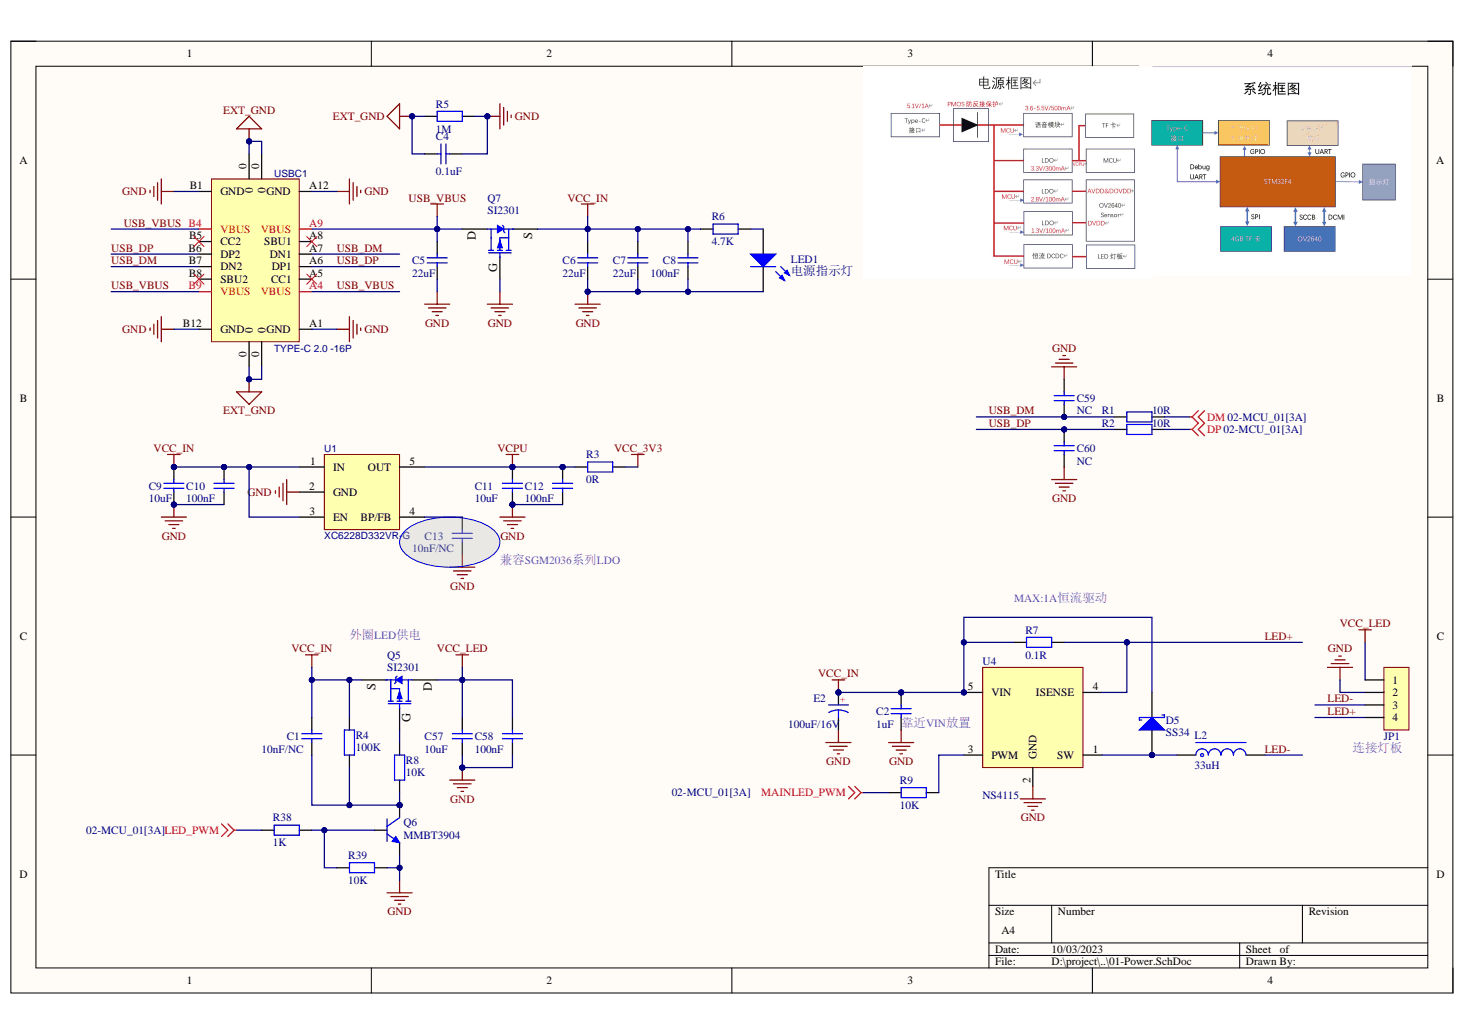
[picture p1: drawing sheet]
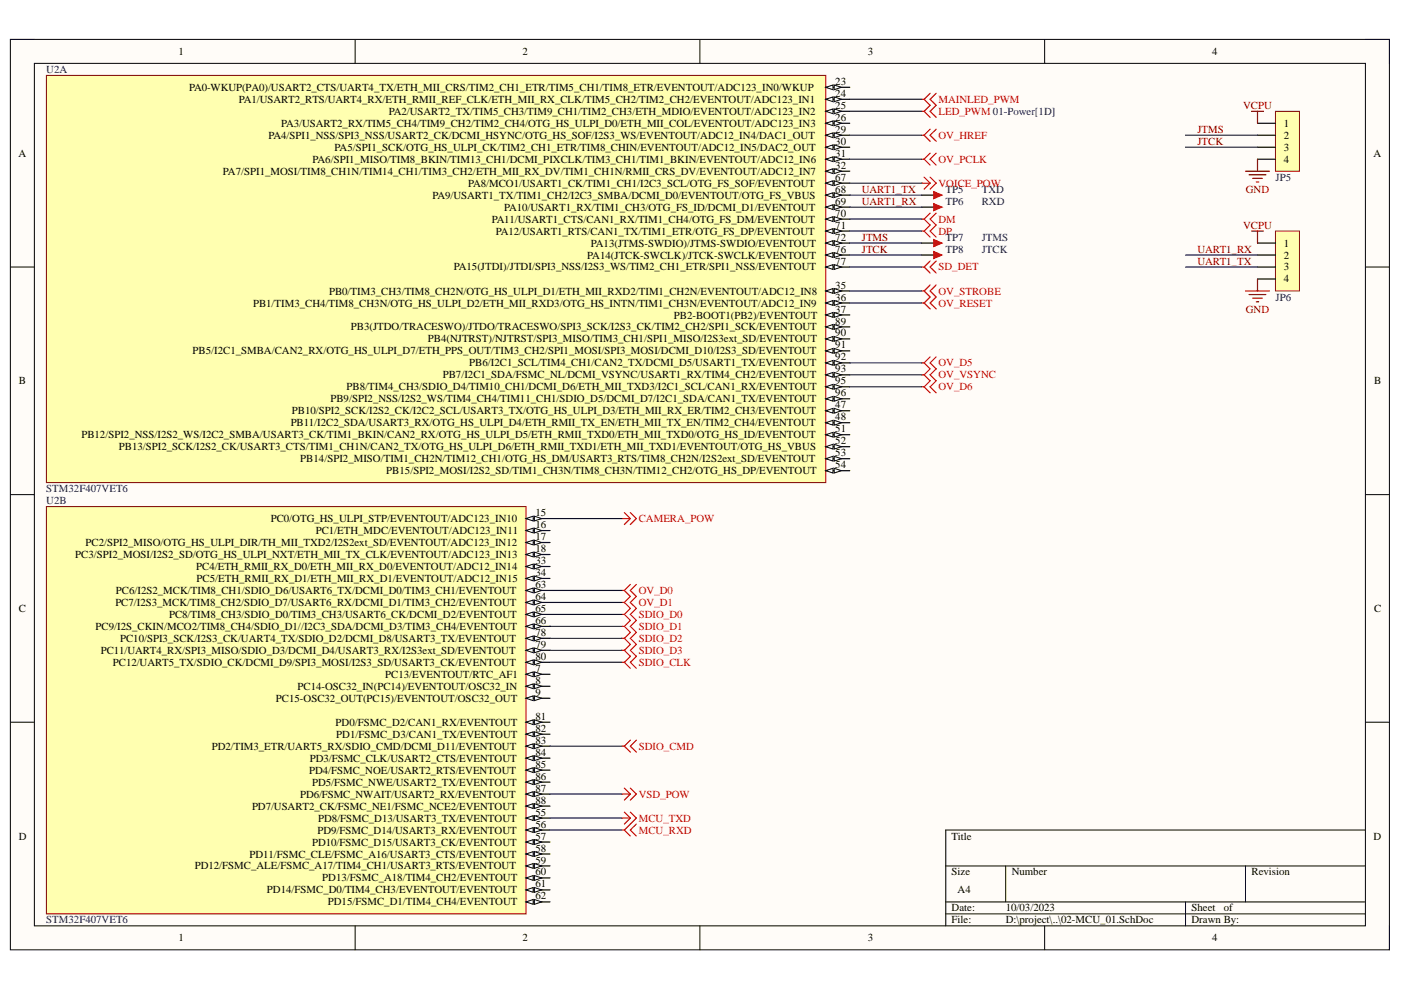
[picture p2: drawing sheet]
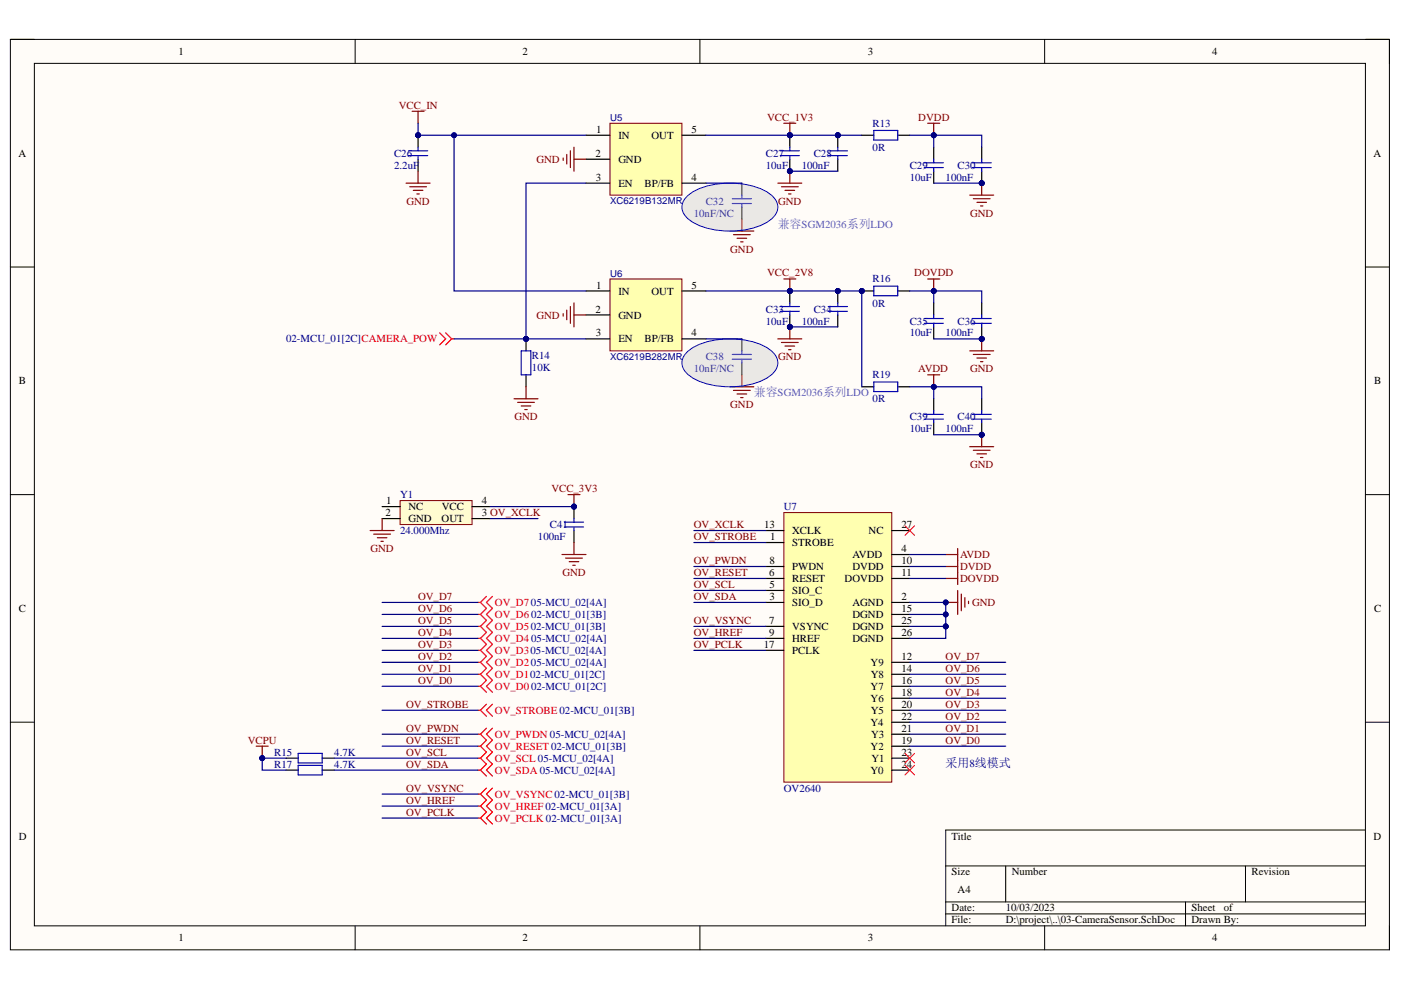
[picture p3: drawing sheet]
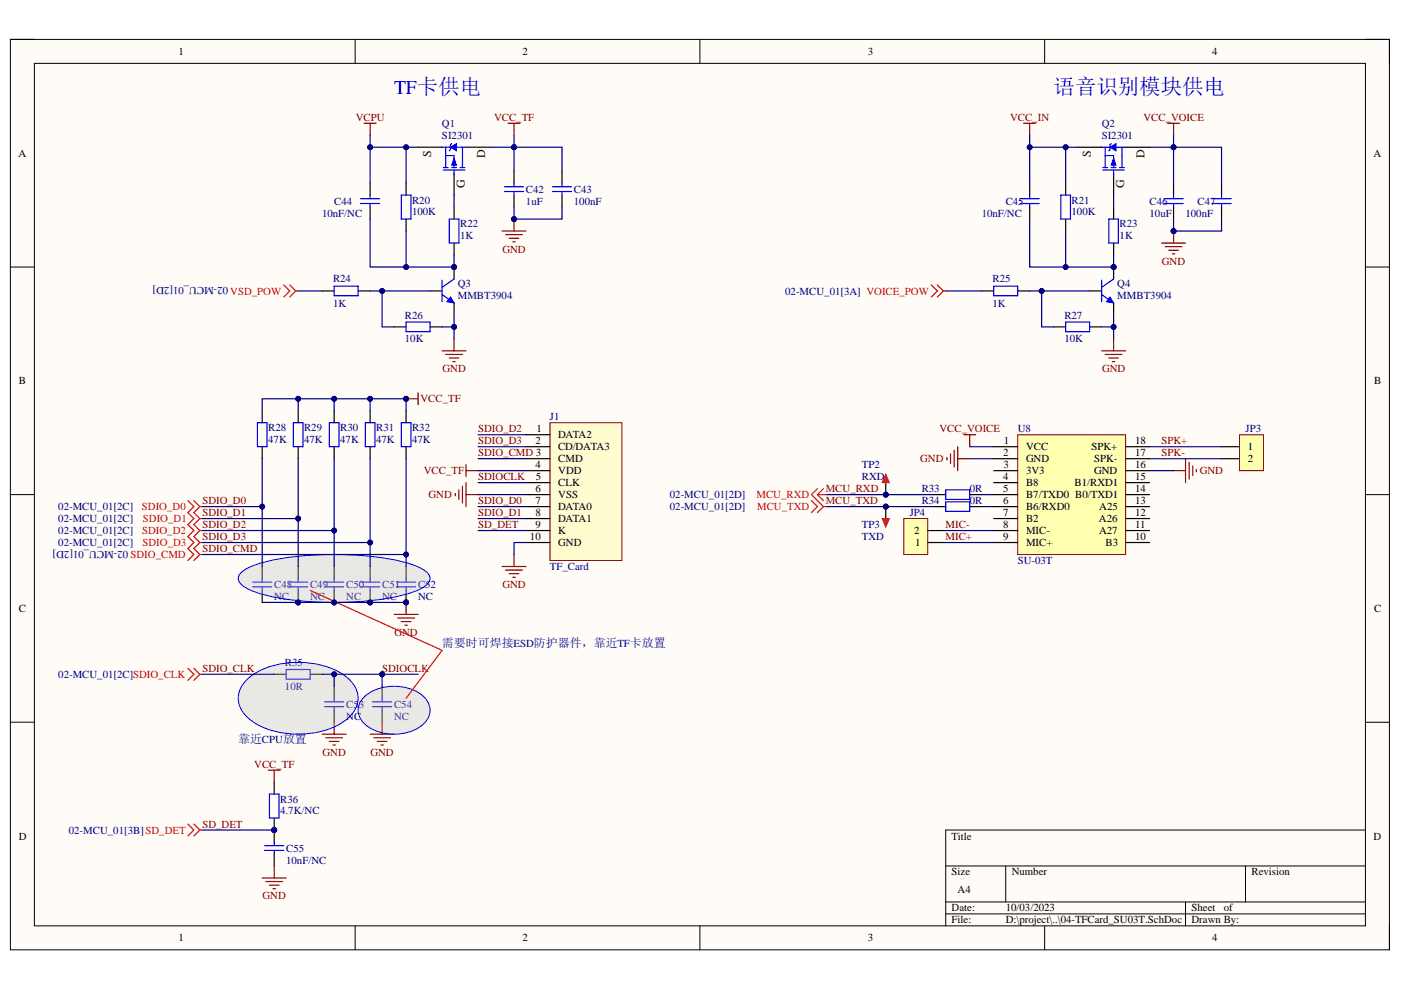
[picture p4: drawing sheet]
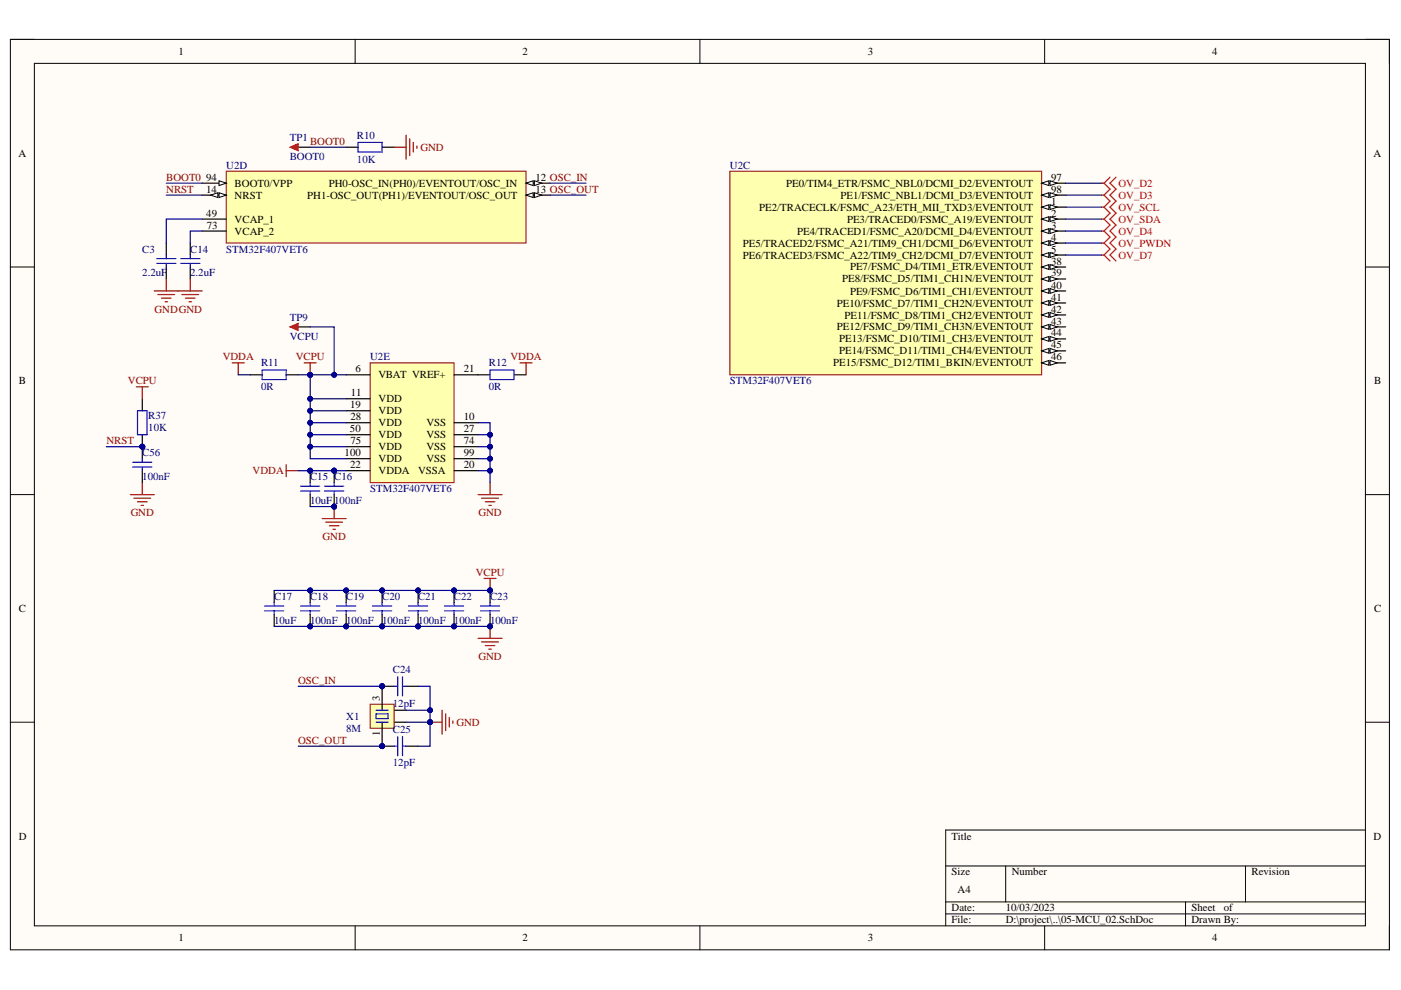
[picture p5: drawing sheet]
# Altium project CameraMainBoard.PrjPcb
5 sheets, 131 parts. Net scope: global (net labels, ports and power ports of the same name join across sheets).
Board file: Camera-M-PCB.PcbDoc
Sheets:
  01-Power.SchDoc
  02-MCU_01.SchDoc
  03-CameraSensor.SchDoc
  04-TFCard_SU03T.SchDoc
  05-MCU_02.SchDoc

## Sheet 01-Power.SchDoc
size A4; SheetNumber: 1; SheetTotal: 5

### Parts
C1  10nF/NC  [C0603_M]
C2  1uF  [C0603_M]
C4  0.1uF  [C0603_M]
C5  22uF  [C0805_M]
C6  22uF  [C0805_M]
C7  22uF  [C0805_M]
C8  100nF  [C0603_M]
C9  10uF  [C0603_M]
C10  100nF  [C0603_M]
C11  10uF  [C0603_M]
C12  100nF  [C0603_M]
C13  10nF/NC  [C0603_M]
C57  10uF  [C0603_M]
C58  100nF  [C0603_M]
C59  NC  [C0402_L]
C60  NC  [C0402_L]
D5  SS34  [SMA]
E2  100uF/16V  [CS 6*6 - B]
JP1  HDR-1X4  [MX1.25-L-4P]  (value not drawn)
L2  33uH  [CDRH74]
LED1  电源指示灯  [LED0603_G]
Q5  SI2301  [SOT23-3N]
Q6  MMBT3904  [SOT23-3N]
Q7  SI2301  [SOT23-3N]
R1  10R  [R0402_M]
R2  10R  [R0402_M]
R3  0R  [R0603_M]
R4  100K  [R0603_M]
R5  1M  [R0603_M]
R6  4.7K  [R0402_M]
R7  0.1R  [R1206_M]
R8  10K  [R0603_M]
R9  10K  [R0603_M]
R38  1K  [R0603_M]
R39  10K  [R0603_M]
U1  XC6228D332VR-G  [SOT-23-5]
U4  NS4115  [SOT89-5M]
USBC1  TYPE-C 2.0 -16P  [USB-C-SMD_16P]

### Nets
EXT_GND: C4.2 R5.2 USBC1.0
GND: C2.1 C4.1 C5.1 C6.1 C7.1 C8.1 C9.1 C10.1 C11.1 C12.1 C13.1 C57.1 C58.1 C59.2 C60.1 E2.2 JP1.2 LED1.2(K) Q6.2(E) Q7.1(G) R5.1 R39.1 U1.2(GND) U4.2(GND) USBC1.A1(GND) USBC1.A12(GND) USBC1.B1(GND) USBC1.B12(GND)
USB_VBUS: C5.2 Q7.3(D) USBC1.A4(VBUS) USBC1.A9(VBUS) USBC1.B4(VBUS) USBC1.B9(VBUS)
VCC_3V3: R3.2
VCC_IN: C1.2 C2.2 C6.2 C7.2 C8.2 C9.2 C10.2 D5.2(K) E2.1 Q5.2(S) Q7.2(S) R4.1 R6.2 R7.1 U1.1(IN) U1.3(EN) U4.5(VIN)
VCC_LED: C57.2 C58.2 JP1.1 Q5.3(D)
VCPU: C11.2 C12.2 R3.1 U1.5(OUT)
DM: R1.1 ; off-sheet DM
DP: R2.1 ; off-sheet DP
LED+: JP1.4 R7.2 U4.4(ISENSE)
LED-: JP1.3 L2.2
LED_PWM: R38.2 ; off-sheet LED_PWM
MAINLED_PWM: R9.1 ; off-sheet MAINLED_PWM
USB_DM: C59.1 R1.2 USBC1.A7(DN1) USBC1.B7(DN2)
USB_DP: C60.2 R2.2 USBC1.A6(DP1) USBC1.B6(DP2)
NetC1_1: C1.1 Q6.3(C) R4.2 R8.2
NetC13_2: C13.2 U1.4(BP/FB)
NetD5_1: D5.1(A) L2.1 U4.1(SW)
NetLED1_1: LED1.1(A) R6.1
NetQ5_1: Q5.1(G) R8.1
NetQ6_1: Q6.1(B) R38.1 R39.2
NetR9_2: R9.2 U4.3(PWM)

Not connected (* = marked no-connect by the designer): USBC1 A5(CC1)* A8(SBU1)* B5(CC2)* B8(SBU2)*

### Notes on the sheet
- 兼容SGM2036系列LDO
- (near Q5) 外圈LED供电
- (near R7) MAX:1A恒流驱动
- (near C2) 靠近VIN放置
- (near JP1) 连接灯板

## Sheet 02-MCU_01.SchDoc
size A4; SheetNumber: 2; SheetTotal: 4

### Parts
JP5  HDR-1X4  [MX1.25-LT-4P]  (value not drawn)
JP6  HDR-1X4  [MX1.25-LT-4P]  (value not drawn)
TP5  TXD  [TEST 1.6]
TP6  RXD  [TEST 1.6]
TP7  JTMS  [TEST 1.6]
TP8  JTCK  [TEST 1.6]
U2  STM32F407VET6  [LQFP100_V]  (parts A,B of 5)

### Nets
GND: JP5.4 JP6.4
VCPU: JP5.1 JP6.1
CAMERA_POW: U2.15(PC0/OTG_HS_ULPI_STP/EVENTOUT/ADC123_IN10) ; off-sheet CAMERA_POW
DM: U2.70(PA11/USART1_CTS/CAN1_RX/TIM1_CH4/OTG_FS_DM/EVENTOUT) ; off-sheet DM
DP: U2.71(PA12/USART1_RTS/CAN1_TX/TIM1_ETR/OTG_FS_DP/EVENTOUT) ; off-sheet DP
JTCK: JP5.3 TP8.1 U2.76(PA14(JTCK-SWCLK)/JTCK-SWCLK/EVENTOUT)
JTMS: JP5.2 TP7.1 U2.72(PA13(JTMS-SWDIO)/JTMS-SWDIO/EVENTOUT)
LED_PWM: U2.25(PA2/USART2_TX/TIM5_CH3/TIM9_CH1/TIM2_CH3/ETH_MDIO/EVENTOUT/ADC123_IN2) ; off-sheet LED_PWM
MAINLED_PWM: U2.24(PA1/USART2_RTS/UART4_RX/ETH_RMII_REF_CLK/ETH_MII_RX_CLK/TIM5_CH2/TIM2_CH2/EVENTOUT/ADC123_IN1) ; off-sheet MAINLED_PWM
MCU_RXD: U2.56(PD9/FSMC_D14/USART3_RX/EVENTOUT) ; off-sheet MCU_RXD
MCU_TXD: U2.55(PD8/FSMC_D13/USART3_TX/EVENTOUT) ; off-sheet MCU_TXD
OV_D0: U2.63(PC6/I2S2_MCK/TIM8_CH1/SDIO_D6/USART6_TX/DCMI_D0/TIM3_CH1/EVENTOUT) ; off-sheet OV_D0
OV_D1: U2.64(PC7/I2S3_MCK/TIM8_CH2/SDIO_D7/USART6_RX/DCMI_D1/TIM3_CH2/EVENTOUT) ; off-sheet OV_D1
OV_D5: U2.92(PB6/I2C1_SCL/TIM4_CH1/CAN2_TX/DCMI_D5/USART1_TX/EVENTOUT) ; off-sheet OV_D5
OV_D6: U2.95(PB8/TIM4_CH3/SDIO_D4/TIM10_CH1/DCMI_D6/ETH_MII_TXD3/I2C1_SCL/CAN1_RX/EVENTOUT) ; off-sheet OV_D6
OV_HREF: U2.29(PA4/SPI1_NSS/SPI3_NSS/USART2_CK/DCMI_HSYNC/OTG_HS_SOF/I2S3_WS/EVENTOUT/ADC12_IN4/DAC1_OUT) ; off-sheet OV_HREF
OV_PCLK: U2.31(PA6/SPI1_MISO/TIM8_BKIN/TIM13_CH1/DCMI_PIXCLK/TIM3_CH1/TIM1_BKIN/EVENTOUT/ADC12_IN6) ; off-sheet OV_PCLK
OV_RESET: U2.36(PB1/TIM3_CH4/TIM8_CH3N/OTG_HS_ULPI_D2/ETH_MII_RXD3/OTG_HS_INTN/TIM1_CH3N/EVENTOUT/ADC12_IN9) ; off-sheet OV_RESET
OV_STROBE: U2.35(PB0/TIM3_CH3/TIM8_CH2N/OTG_HS_ULPI_D1/ETH_MII_RXD2/TIM1_CH2N/EVENTOUT/ADC12_IN8) ; off-sheet OV_STROBE
OV_VSYNC: U2.93(PB7/I2C1_SDA/FSMC_NL/DCMI_VSYNC/USART1_RX/TIM4_CH2/EVENTOUT) ; off-sheet OV_VSYNC
SD_DET: U2.77(PA15(JTDI)/JTDI/SPI3_NSS/I2S3_WS/TIM2_CH1_ETR/SPI1_NSS/EVENTOUT) ; off-sheet SD_DET
SDIO_CLK: U2.80(PC12/UART5_TX/SDIO_CK/DCMI_D9/SPI3_MOSI/I2S3_SD/USART3_CK/EVENTOUT) ; off-sheet SDIO_CLK
SDIO_CMD: U2.83(PD2/TIM3_ETR/UART5_RX/SDIO_CMD/DCMI_D11/EVENTOUT) ; off-sheet SDIO_CMD
SDIO_D0: U2.65(PC8/TIM8_CH3/SDIO_D0/TIM3_CH3/USART6_CK/DCMI_D2/EVENTOUT) ; off-sheet SDIO_D0
SDIO_D1: U2.66(PC9/I2S_CKIN/MCO2/TIM8_CH4/SDIO_D1//I2C3_SDA/DCMI_D3/TIM3_CH4/EVENTOUT) ; off-sheet SDIO_D1
SDIO_D2: U2.78(PC10/SPI3_SCK/I2S3_CK/UART4_TX/SDIO_D2/DCMI_D8/USART3_TX/EVENTOUT) ; off-sheet SDIO_D2
SDIO_D3: U2.79(PC11/UART4_RX/SPI3_MISO/SDIO_D3/DCMI_D4/USART3_RX/I2S3ext_SD/EVENTOUT) ; off-sheet SDIO_D3
UART1_RX: JP6.2 TP6.1 U2.69(PA10/USART1_RX/TIM1_CH3/OTG_FS_ID/DCMI_D1/EVENTOUT)
UART1_TX: JP6.3 TP5.1 U2.68(PA9/USART1_TX/TIM1_CH2/I2C3_SMBA/DCMI_D0/EVENTOUT/OTG_FS_VBUS)
VOICE_POW: U2.67(PA8/MCO1/USART1_CK/TIM1_CH1/I2C3_SCL/OTG_FS_SOF/EVENTOUT) ; off-sheet VOICE_POW
VSD_POW: U2.87(PD6/FSMC_NWAIT/USART2_RX/EVENTOUT) ; off-sheet VSD_POW

Not connected (* = marked no-connect by the designer): U2 7(PC13/EVENTOUT/RTC_AF1) 8(PC14-OSC32_IN(PC14)/EVENTOUT/OSC32_IN) 9(PC15-OSC32_OUT(PC15)/EVENTOUT/OSC32_OUT) 16(PC1/ETH_MDC/EVENTOUT/ADC123_IN11) 17(PC2/SPI2_MISO/OTG_HS_ULPI_DIR/TH_MII_TXD2/I2S2ext_SD/EVENTOUT/ADC123_IN12) 18(PC3/SPI2_MOSI/I2S2_SD/OTG_HS_ULPI_NXT/ETH_MII_TX_CLK/EVENTOUT/ADC123_IN13) 23(PA0-WKUP(PA0)/USART2_CTS/UART4_TX/ETH_MII_CRS/TIM2_CH1_ETR/TIM5_CH1/TIM8_ETR/EVENTOUT/ADC123_IN0/WKUP) 26(PA3/USART2_RX/TIM5_CH4/TIM9_CH2/TIM2_CH4/OTG_HS_ULPI_D0/ETH_MII_COL/EVENTOUT/ADC123_IN3) 30(PA5/SPI1_SCK/OTG_HS_ULPI_CK/TIM2_CH1_ETR/TIM8_CHIN/EVENTOUT/ADC12_IN5/DAC2_OUT) 32(PA7/SPI1_MOSI/TIM8_CH1N/TIM14_CH1/TIM3_CH2/ETH_MII_RX_DV/TIM1_CH1N/RMII_CRS_DV/EVENTOUT/ADC12_IN7) 33(PC4/ETH_RMII_RX_D0/ETH_MII_RX_D0/EVENTOUT/ADC12_IN14) 34(PC5/ETH_RMII_RX_D1/ETH_MII_RX_D1/EVENTOUT/ADC12_IN15) 37(PB2-BOOT1(PB2)/EVENTOUT) 47(PB10/SPI2_SCK/I2S2_CK/I2C2_SCL/USART3_TX/OTG_HS_ULPI_D3/ETH_MII_RX_ER/TIM2_CH3/EVENTOUT) 48(PB11/I2C2_SDA/USART3_RX/OTG_HS_ULPI_D4/ETH_RMII_TX_EN/ETH_MII_TX_EN/TIM2_CH4/EVENTOUT) 51(PB12/SPI2_NSS/I2S2_WS/I2C2_SMBA/USART3_CK/TIM1_BKIN/CAN2_RX/OTG_HS_ULPI_D5/ETH_RMII_TXD0/ETH_MII_TXD0/OTG_HS_ID/EVENTOUT) 52(PB13/SPI2_SCK/I2S2_CK/USART3_CTS/TIM1_CH1N/CAN2_TX/OTG_HS_ULPI_D6/ETH_RMII_TXD1/ETH_MII_TXD1/EVENTOUT/OTG_HS_VBUS) 53(PB14/SPI2_MISO/TIM1_CH2N/TIM12_CH1/OTG_HS_DM/USART3_RTS/TIM8_CH2N/I2S2ext_SD/EVENTOUT) 54(PB15/SPI2_MOSI/I2S2_SD/TIM1_CH3N/TIM8_CH3N/TIM12_CH2/OTG_HS_DP/EVENTOUT) 57(PD10/FSMC_D15/USART3_CK/EVENTOUT) 58(PD11/FSMC_CLE/FSMC_A16/USART3_CTS/EVENTOUT) 59(PD12/FSMC_ALE/FSMC_A17/TIM4_CH1/USART3_RTS/EVENTOUT) 60(PD13/FSMC_A18/TIM4_CH2/EVENTOUT) 61(PD14/FSMC_D0/TIM4_CH3/EVENTOUT/EVENTOUT) 62(PD15/FSMC_D1/TIM4_CH4/EVENTOUT) 81(PD0/FSMC_D2/CAN1_RX/EVENTOUT) 82(PD1/FSMC_D3/CAN1_TX/EVENTOUT) 84(PD3/FSMC_CLK/USART2_CTS/EVENTOUT) 85(PD4/FSMC_NOE/USART2_RTS/EVENTOUT) 86(PD5/FSMC_NWE/USART2_TX/EVENTOUT) 88(PD7/USART2_CK/FSMC_NE1/FSMC_NCE2/EVENTOUT) 89(PB3(JTDO/TRACESWO)/JTDO/TRACESWO/SPI3_SCK/I2S3_CK/TIM2_CH2/SPI1_SCK/EVENTOUT) 90(PB4(NJTRST)/NJTRST/SPI3_MISO/TIM3_CH1/SPI1_MISO/I2S3ext_SD/EVENTOUT) 91(PB5/I2C1_SMBA/CAN2_RX/OTG_HS_ULPI_D7/ETH_PPS_OUT/TIM3_CH2/SPI1_MOSI/SPI3_MOSI/DCMI_D10/I2S3_SD/EVENTOUT) 96(PB9/SPI2_NSS/I2S2_WS/TIM4_CH4/TIM11_CH1/SDIO_D5/DCMI_D7/I2C1_SDA/CAN1_TX/EVENTOUT)

## Sheet 03-CameraSensor.SchDoc
size A4; SheetNumber: 3; SheetTotal: 5

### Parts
C26  2.2uF  [C0603_M]
C27  10uF  [C0603_M]
C28  100nF  [C0603_M]
C29  10uF  [C0603_M]
C30  100nF  [C0603_M]
C32  10nF/NC  [C0603_M]
C33  10uF  [C0603_M]
C34  100nF  [C0603_M]
C35  10uF  [C0603_M]
C36  100nF  [C0603_M]
C38  10nF/NC  [C0603_M]
C39  10uF  [C0603_M]
C40  100nF  [C0603_M]
C41  100nF  [C0603_M]
R13  0R  [R0603_M]
R14  10K  [R0603_M]
R15  4.7K  [R0402_M]
R16  0R  [R0603_M]
R17  4.7K  [R0402_M]
R19  0R  [R0603_M]
U5  XC6219B132MR  [SOT-23-5]
U6  XC6219B282MR  [SOT-23-5]
U7  OV2640  [OV2640-24]
Y1  24.000Mhz  [XTAL3225]

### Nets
AVDD: C39.2 C40.2 R19.2 U7.4(AVDD)
DOVDD: C35.2 C36.2 R16.2 U7.11(DOVDD)
DVDD: C29.2 C30.2 R13.2 U7.10(DVDD)
GND: C26.1 C27.1 C28.1 C29.1 C30.1 C32.1 C33.1 C34.1 C35.1 C36.1 C38.1 C39.1 C40.1 C41.1 R14.1 U5.2(GND) U6.2(GND) U7.2(AGND) U7.15(DGND) U7.25(DGND) U7.26(DGND) Y1.2(GND)
VCC_1V3: C27.2 C28.2 R13.1 U5.5(OUT)
VCC_2V8: C33.2 C34.2 R16.1 R19.1 U6.5(OUT)
VCC_3V3: C41.2 Y1.4(VCC)
VCC_IN: C26.2 U5.1(IN) U6.1(IN)
VCPU: R15.2 R17.2
CAMERA_POW: R14.2 U5.3(EN) U6.3(EN) ; off-sheet CAMERA_POW
OV_D0: U7.19(Y2) ; off-sheet OV_D0
OV_D1: U7.21(Y3) ; off-sheet OV_D1
OV_D2: U7.22(Y4) ; off-sheet OV_D2
OV_D3: U7.20(Y5) ; off-sheet OV_D3
OV_D4: U7.18(Y6) ; off-sheet OV_D4
OV_D5: U7.16(Y7) ; off-sheet OV_D5
OV_D6: U7.14(Y8) ; off-sheet OV_D6
OV_D7: U7.12(Y9) ; off-sheet OV_D7
OV_HREF: U7.9(HREF) ; off-sheet OV_HREF
OV_PCLK: U7.17(PCLK) ; off-sheet OV_PCLK
OV_PWDN: U7.8(PWDN) ; off-sheet OV_PWDN
OV_RESET: U7.6(RESET) ; off-sheet OV_RESET
OV_SCL: R15.1 U7.5(SIO_C) ; off-sheet OV_SCL
OV_SDA: R17.1 U7.3(SIO_D) ; off-sheet OV_SDA
OV_STROBE: U7.1(STROBE) ; off-sheet OV_STROBE
OV_VSYNC: U7.7(VSYNC) ; off-sheet OV_VSYNC
OV_XCLK: U7.13(XCLK) Y1.3(OUT)
NetC32_2: C32.2 U5.4(BP/FB)
NetC38_2: C38.2 U6.4(BP/FB)

Not connected (* = marked no-connect by the designer): U7 23(Y1)* 24(Y0)* 27(NC)*; Y1 1(NC)

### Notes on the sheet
- 兼容SGM2036系列LDO
- (near C38) 兼容SGM2036系列LDO
- 采用8线模式

## Sheet 04-TFCard_SU03T.SchDoc
size A4; SheetNumber: 3; SheetTotal: 4

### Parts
C42  1uF  [C0603_M]
C43  100nF  [C0603_M]
C44  10nF/NC  [C0603_M]
C45  10nF/NC  [C0603_M]
C46  10uF  [C0603_M]
C47  100nF  [C0603_M]
C48  NC  [C0402_L]
C49  NC  [C0402_L]
C50  NC  [C0402_L]
C51  NC  [C0402_L]
C52  NC  [C0402_L]
C53  NC  [C0603_M]
C54  NC  [C0402_L]
C55  10nF/NC  [C0603_M]
J1  TF_Card  [Micro SD]
JP3  HDR-1X2  [MX1.25-WT-2P]  (value not drawn)
JP4  HDR-1X2  [MX1.25-WT-2P]  (value not drawn)
Q1  SI2301  [SOT23-3N]
Q2  SI2301  [SOT23-3N]
Q3  MMBT3904  [SOT23-3N]
Q4  MMBT3904  [SOT23-3N]
R20  100K  [R0603_M]
R21  100K  [R0603_M]
R22  1K  [R0603_M]
R23  1K  [R0603_M]
R24  1K  [R0603_M]
R25  1K  [R0603_M]
R26  10K  [R0603_M]
R27  10K  [R0603_M]
R28  47K  [R0603_M]
R29  47K  [R0603_M]
R30  47K  [R0603_M]
R31  47K  [R0603_M]
R32  47K  [R0603_M]
R33  0R  [R0603_M]
R34  0R  [R0603_M]
R35  10R  [R0603_M]
R36  4.7K/NC  [R0603_M]
TP2  RXD  [TEST 1.6]
TP3  TXD  [TEST 1.6]
U8  SU-03T  [SU-03T]

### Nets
GND: C42.1 C43.1 C46.1 C47.1 C48.1 C49.1 C50.1 C51.1 C52.1 C53.1 C54.1 C55.1 J1.6(VSS) J1.10(GND) Q3.2(E) Q4.2(E) R26.1 R27.1 U8.2(GND) U8.16(GND)
VCC_IN: C45.2 Q2.2(S) R21.1
VCC_TF: C42.2 C43.2 J1.4(VDD) Q1.3(D) R28.1 R29.1 R30.1 R31.1 R32.1 R36.1
VCC_VOICE: C46.2 C47.2 Q2.3(D) U8.1(VCC)
VCPU: C44.2 Q1.2(S) R20.1
MCU_RXD: R33.2 TP2.1 ; off-sheet MCU_RXD
MCU_TXD: R34.2 TP3.1 ; off-sheet MCU_TXD
MIC+: JP4.1 U8.9(MIC+)
MIC-: JP4.2 U8.8(MIC-)
SD_DET: C55.2 J1.9(K) R36.2 ; off-sheet SD_DET
SDIO_CLK: R35.2 ; off-sheet SDIO_CLK
SDIO_CMD: C52.2 J1.3(CMD) R32.2 ; off-sheet SDIO_CMD
SDIO_D0: C48.2 J1.7(DATA0) R28.2 ; off-sheet SDIO_D0
SDIO_D1: C49.2 J1.8(DATA1) R29.2 ; off-sheet SDIO_D1
SDIO_D2: C50.2 J1.1(DATA2) R30.2 ; off-sheet SDIO_D2
SDIO_D3: C51.2 J1.2(CD/DATA3) R31.2 ; off-sheet SDIO_D3
SDIOCLK: C53.2 C54.2 J1.5(CLK) R35.1
SPK+: JP3.1 U8.18(SPK+)
SPK-: JP3.2 U8.17(SPK-)
VOICE_POW: R25.2 ; off-sheet VOICE_POW
VSD_POW: R24.2 ; off-sheet VSD_POW
NetC44_1: C44.1 Q3.3(C) R20.2 R22.2
NetC45_1: C45.1 Q4.3(C) R21.2 R23.2
NetQ1_1: Q1.1(G) R22.1
NetQ2_1: Q2.1(G) R23.1
NetQ3_1: Q3.1(B) R24.1 R26.2
NetQ4_1: Q4.1(B) R25.1 R27.2
NetR33_1: R33.1 U8.5(B7/TXD0)
NetR34_1: R34.1 U8.6(B6/RXD0)

Not connected (* = marked no-connect by the designer): U8 3(3V3) 4(B8) 7(B2) 10(B3) 11(A27) 12(A26) 13(A25) 14(B0/TXD1) 15(B1/RXD1)

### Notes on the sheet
- TF卡供电
- 语音识别模块供电
- 需要时可焊接ESD防护器件，靠近TF卡放置
- 靠近CPU放置

## Sheet 05-MCU_02.SchDoc
size A4; SheetNumber: 4; SheetTotal: 5

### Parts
C3  2.2uF  [C0603_M]
C14  2.2uF  [C0603_M]
C15  10uF  [C0603_M]
C16  100nF  [C0603_M]
C17  10uF  [C0603_M]
C18  100nF  [C0603_M]
C19  100nF  [C0603_M]
C20  100nF  [C0603_M]
C21  100nF  [C0603_M]
C22  100nF  [C0603_M]
C23  100nF  [C0603_M]
C24  12pF  [C0603_M]
C25  12pF  [C0603_M]
C56  100nF  [C0603_M]
R10  10K  [R0603_M]
R11  0R  [R0603_M]
R12  0R  [R0603_M]
R37  10K  [R0603_M]
TP1  BOOT0  [TEST 1.6]
TP9  VCPU  [TEST 1.6]
U2  STM32F407VET6  [LQFP100_V]  (parts C,D,E of 5)
X1  8M  [XTAL-3225-4P]

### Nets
GND: C3.2 C14.2 C15.2 C16.2 C17.2 C18.2 C19.2 C20.2 C21.2 C22.2 C23.2 C24.2 C25.2 C56.2 R10.1 U2.10(VSS) U2.20(VSSA) U2.27(VSS) U2.74(VSS) U2.99(VSS) X1.2 X1.4
VCPU: C17.1 C18.1 C19.1 C20.1 C21.1 C22.1 C23.1 R11.1 R37.2 TP9.1 U2.6(VBAT) U2.11(VDD) U2.19(VDD) U2.28(VDD) U2.50(VDD) U2.75(VDD) U2.100(VDD)
VDDA: C15.1 C16.1 R11.2 R12.1 U2.22(VDDA)
BOOT0: R10.2 TP1.1 U2.94(BOOT0/VPP)
NRST: C56.1 R37.1 U2.14(NRST)
OSC_IN: C24.1 U2.12(PH0-OSC_IN(PH0)/EVENTOUT/OSC_IN) X1.3
OSC_OUT: C25.1 U2.13(PH1-OSC_OUT(PH1)/EVENTOUT/OSC_OUT) X1.1
OV_D2: U2.97(PE0/TIM4_ETR/FSMC_NBL0/DCMI_D2/EVENTOUT) ; off-sheet OV_D2
OV_D3: U2.98(PE1/FSMC_NBL1/DCMI_D3/EVENTOUT) ; off-sheet OV_D3
OV_D4: U2.3(PE4/TRACED1/FSMC_A20/DCMI_D4/EVENTOUT) ; off-sheet OV_D4
OV_D7: U2.5(PE6/TRACED3/FSMC_A22/TIM9_CH2/DCMI_D7/EVENTOUT) ; off-sheet OV_D7
OV_PWDN: U2.4(PE5/TRACED2/FSMC_A21/TIM9_CH1/DCMI_D6/EVENTOUT) ; off-sheet OV_PWDN
OV_SCL: U2.1(PE2/TRACECLK/FSMC_A23/ETH_MII_TXD3/EVENTOUT) ; off-sheet OV_SCL
OV_SDA: U2.2(PE3/TRACED0/FSMC_A19/EVENTOUT) ; off-sheet OV_SDA
NetC3_1: C3.1 U2.49(VCAP_1)
NetC14_1: C14.1 U2.73(VCAP_2)
NetR12_2: R12.2 U2.21(VREF+)

Not connected (* = marked no-connect by the designer): U2 38(PE7/FSMC_D4/TIM1_ETR/EVENTOUT) 39(PE8/FSMC_D5/TIM1_CH1N/EVENTOUT) 40(PE9/FSMC_D6/TIM1_CH1/EVENTOUT) 41(PE10/FSMC_D7/TIM1_CH2N/EVENTOUT) 42(PE11/FSMC_D8/TIM1_CH2/EVENTOUT) 43(PE12/FSMC_D9/TIM1_CH3N/EVENTOUT) 44(PE13/FSMC_D10/TIM1_CH3/EVENTOUT) 45(PE14/FSMC_D11/TIM1_CH4/EVENTOUT) 46(PE15/FSMC_D12/TIM1_BKIN/EVENTOUT)

## Nets that join several sheets
GND: 01-Power (28 pins), 02-MCU_01 (JP5.4 JP6.4), 03-CameraSensor (22 pins), 04-TFCard_SU03T (20 pins), 05-MCU_02 (22 pins)
VCC_3V3: 01-Power (R3.2), 03-CameraSensor (C41.2 Y1.4)
VCC_IN: 01-Power (17 pins), 03-CameraSensor (C26.2 U5.1 U6.1), 04-TFCard_SU03T (C45.2 Q2.2 R21.1)
VCPU: 01-Power (C11.2 C12.2 R3.1 U1.5), 02-MCU_01 (JP5.1 JP6.1), 03-CameraSensor (R15.2 R17.2), 04-TFCard_SU03T (C44.2 Q1.2 R20.1), 05-MCU_02 (17 pins)
CAMERA_POW: 02-MCU_01 (U2.15), 03-CameraSensor (R14.2 U5.3 U6.3)
DM: 01-Power (R1.1), 02-MCU_01 (U2.70)
DP: 01-Power (R2.1), 02-MCU_01 (U2.71)
LED_PWM: 01-Power (R38.2), 02-MCU_01 (U2.25)
MAINLED_PWM: 01-Power (R9.1), 02-MCU_01 (U2.24)
MCU_RXD: 02-MCU_01 (U2.56), 04-TFCard_SU03T (R33.2 TP2.1)
MCU_TXD: 02-MCU_01 (U2.55), 04-TFCard_SU03T (R34.2 TP3.1)
OV_D0: 02-MCU_01 (U2.63), 03-CameraSensor (U7.19)
OV_D1: 02-MCU_01 (U2.64), 03-CameraSensor (U7.21)
OV_D2: 03-CameraSensor (U7.22), 05-MCU_02 (U2.97)
OV_D3: 03-CameraSensor (U7.20), 05-MCU_02 (U2.98)
OV_D4: 03-CameraSensor (U7.18), 05-MCU_02 (U2.3)
OV_D5: 02-MCU_01 (U2.92), 03-CameraSensor (U7.16)
OV_D6: 02-MCU_01 (U2.95), 03-CameraSensor (U7.14)
OV_D7: 03-CameraSensor (U7.12), 05-MCU_02 (U2.5)
OV_HREF: 02-MCU_01 (U2.29), 03-CameraSensor (U7.9)
OV_PCLK: 02-MCU_01 (U2.31), 03-CameraSensor (U7.17)
OV_PWDN: 03-CameraSensor (U7.8), 05-MCU_02 (U2.4)
OV_RESET: 02-MCU_01 (U2.36), 03-CameraSensor (U7.6)
OV_SCL: 03-CameraSensor (R15.1 U7.5), 05-MCU_02 (U2.1)
OV_SDA: 03-CameraSensor (R17.1 U7.3), 05-MCU_02 (U2.2)
OV_STROBE: 02-MCU_01 (U2.35), 03-CameraSensor (U7.1)
OV_VSYNC: 02-MCU_01 (U2.93), 03-CameraSensor (U7.7)
SD_DET: 02-MCU_01 (U2.77), 04-TFCard_SU03T (C55.2 J1.9 R36.2)
SDIO_CLK: 02-MCU_01 (U2.80), 04-TFCard_SU03T (R35.2)
SDIO_CMD: 02-MCU_01 (U2.83), 04-TFCard_SU03T (C52.2 J1.3 R32.2)
SDIO_D0: 02-MCU_01 (U2.65), 04-TFCard_SU03T (C48.2 J1.7 R28.2)
SDIO_D1: 02-MCU_01 (U2.66), 04-TFCard_SU03T (C49.2 J1.8 R29.2)
SDIO_D2: 02-MCU_01 (U2.78), 04-TFCard_SU03T (C50.2 J1.1 R30.2)
SDIO_D3: 02-MCU_01 (U2.79), 04-TFCard_SU03T (C51.2 J1.2 R31.2)
VOICE_POW: 02-MCU_01 (U2.67), 04-TFCard_SU03T (R25.2)
VSD_POW: 02-MCU_01 (U2.87), 04-TFCard_SU03T (R24.2)
